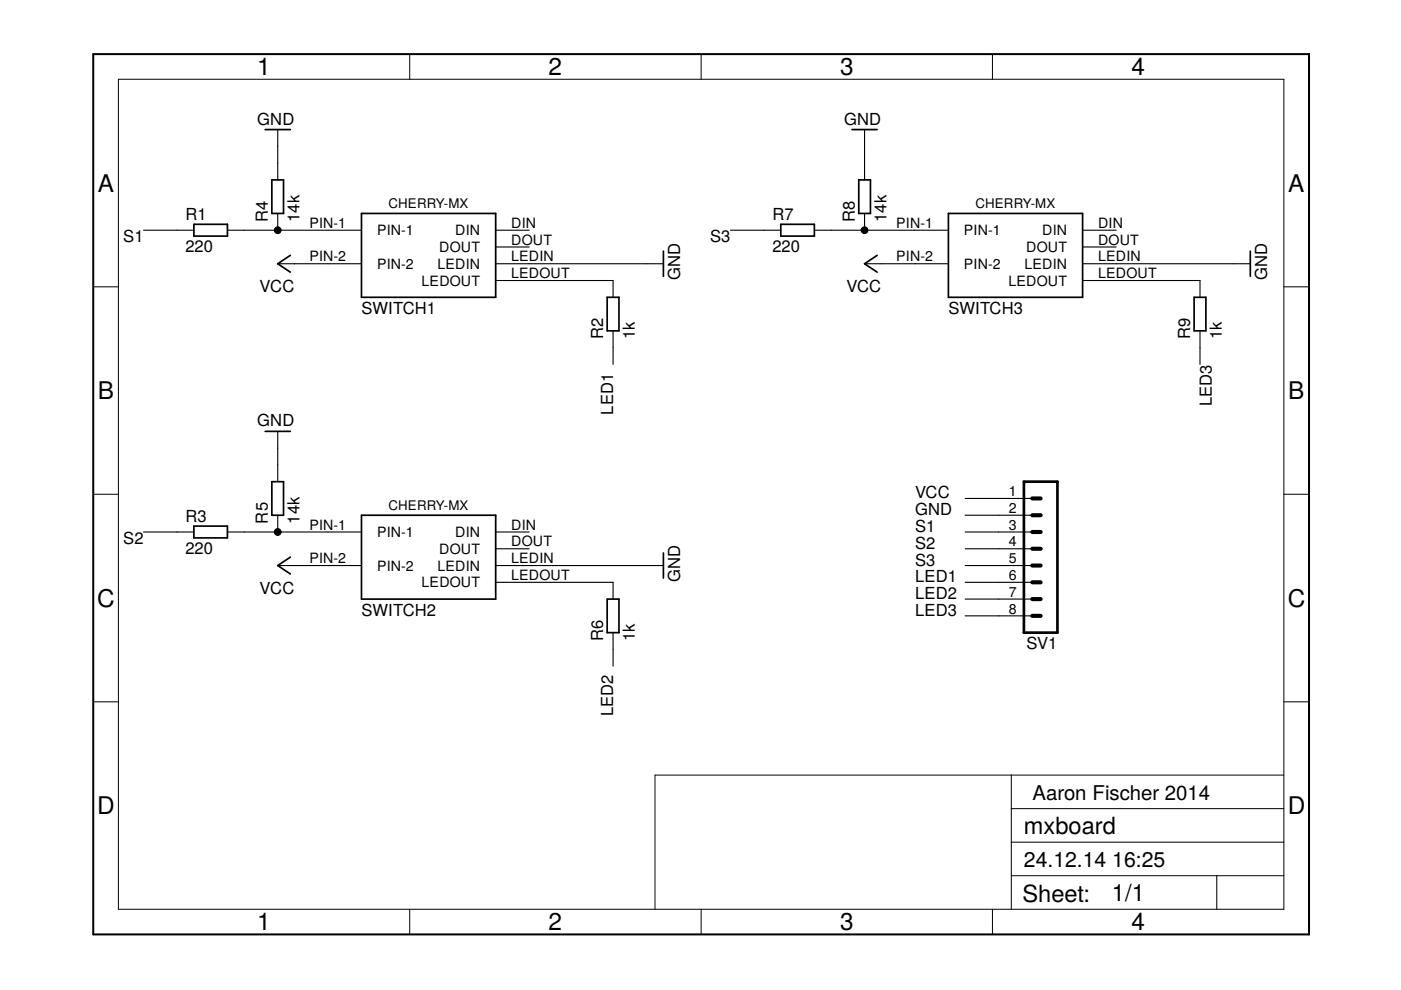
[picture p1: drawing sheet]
<?xml version="1.0" encoding="utf-8"?>
<!DOCTYPE eagle SYSTEM "eagle.dtd">
<eagle version="7.1.0">
<drawing>
<settings>
<setting alwaysvectorfont="no"/>
<setting verticaltext="up"/>
</settings>
<grid distance="0.1" unitdist="inch" unit="inch" style="lines" multiple="1" display="no" altdistance="0.01" altunitdist="inch" altunit="inch"/>
<schematic xreflabel="%F%N/%S.%C%R" xrefpart="/%S.%C%R">
<libraries>
<library name="con-lstb">
<symbols>
<symbol name="MA08-1">
<wire x1="3.81" y1="-10.16" x2="-1.27" y2="-10.16" width="0.4064" layer="94"/>
<wire x1="1.27" y1="-2.54" x2="2.54" y2="-2.54" width="0.6096" layer="94"/>
<wire x1="1.27" y1="-5.08" x2="2.54" y2="-5.08" width="0.6096" layer="94"/>
<wire x1="1.27" y1="-7.62" x2="2.54" y2="-7.62" width="0.6096" layer="94"/>
<wire x1="1.27" y1="2.54" x2="2.54" y2="2.54" width="0.6096" layer="94"/>
<wire x1="1.27" y1="0" x2="2.54" y2="0" width="0.6096" layer="94"/>
<wire x1="1.27" y1="10.16" x2="2.54" y2="10.16" width="0.6096" layer="94"/>
<wire x1="1.27" y1="7.62" x2="2.54" y2="7.62" width="0.6096" layer="94"/>
<wire x1="1.27" y1="5.08" x2="2.54" y2="5.08" width="0.6096" layer="94"/>
<wire x1="-1.27" y1="12.7" x2="-1.27" y2="-10.16" width="0.4064" layer="94"/>
<wire x1="3.81" y1="-10.16" x2="3.81" y2="12.7" width="0.4064" layer="94"/>
<wire x1="-1.27" y1="12.7" x2="3.81" y2="12.7" width="0.4064" layer="94"/>
<text x="-1.27" y="-12.7" size="1.778" layer="96">&gt;VALUE</text>
<text x="-1.27" y="13.462" size="1.778" layer="95">&gt;NAME</text>
<pin name="1" x="7.62" y="-7.62" visible="pad" length="middle" direction="pas" swaplevel="1" rot="R180"/>
<pin name="2" x="7.62" y="-5.08" visible="pad" length="middle" direction="pas" swaplevel="1" rot="R180"/>
<pin name="3" x="7.62" y="-2.54" visible="pad" length="middle" direction="pas" swaplevel="1" rot="R180"/>
<pin name="4" x="7.62" y="0" visible="pad" length="middle" direction="pas" swaplevel="1" rot="R180"/>
<pin name="5" x="7.62" y="2.54" visible="pad" length="middle" direction="pas" swaplevel="1" rot="R180"/>
<pin name="6" x="7.62" y="5.08" visible="pad" length="middle" direction="pas" swaplevel="1" rot="R180"/>
<pin name="7" x="7.62" y="7.62" visible="pad" length="middle" direction="pas" swaplevel="1" rot="R180"/>
<pin name="8" x="7.62" y="10.16" visible="pad" length="middle" direction="pas" swaplevel="1" rot="R180"/>
</symbol>
</symbols>
<devicesets>
<deviceset name="MA08-1" prefix="SV" uservalue="yes">
<gates>
<gate name="1" symbol="MA08-1" x="0" y="0"/>
</gates>
<devices>
<device name="" package="MA08-1">
<connects>
<connect gate="1" pin="1" pad="1"/>
<connect gate="1" pin="2" pad="2"/>
<connect gate="1" pin="3" pad="3"/>
<connect gate="1" pin="4" pad="4"/>
<connect gate="1" pin="5" pad="5"/>
<connect gate="1" pin="6" pad="6"/>
<connect gate="1" pin="7" pad="7"/>
<connect gate="1" pin="8" pad="8"/>
</connects>
<technologies>
<technology name="">
<attribute name="MF" value="" constant="no"/>
<attribute name="MPN" value="" constant="no"/>
<attribute name="OC_FARNELL" value="unknown" constant="no"/>
<attribute name="OC_NEWARK" value="unknown" constant="no"/>
</technology>
</technologies>
</device>
</devices>
</deviceset>
</devicesets>
</library>
<library name="resistor">
<symbols>
<symbol name="R-EU">
<wire x1="-2.54" y1="-0.889" x2="2.54" y2="-0.889" width="0.254" layer="94"/>
<wire x1="2.54" y1="0.889" x2="-2.54" y2="0.889" width="0.254" layer="94"/>
<wire x1="2.54" y1="-0.889" x2="2.54" y2="0.889" width="0.254" layer="94"/>
<wire x1="-2.54" y1="-0.889" x2="-2.54" y2="0.889" width="0.254" layer="94"/>
<text x="-3.81" y="1.4986" size="1.778" layer="95">&gt;NAME</text>
<text x="-3.81" y="-3.302" size="1.778" layer="96">&gt;VALUE</text>
<pin name="2" x="5.08" y="0" visible="off" length="short" direction="pas" swaplevel="1" rot="R180"/>
<pin name="1" x="-5.08" y="0" visible="off" length="short" direction="pas" swaplevel="1"/>
<text x="-5.08" y="0" size="0.4064" layer="99" align="center">SpiceOrder 1</text>
<text x="5.08" y="0" size="0.4064" layer="99" align="center">SpiceOrder 2</text>
</symbol>
</symbols>
<devicesets>
<deviceset name="R-EU_" prefix="R" uservalue="yes">
<gates>
<gate name="G$1" symbol="R-EU" x="0" y="0"/>
</gates>
<devices>
<device name="R0402" package="R0402">
<connects>
<connect gate="G$1" pin="1" pad="1"/>
<connect gate="G$1" pin="2" pad="2"/>
</connects>
<technologies>
<technology name="">
<attribute name="SPICEPREFIX" value="R" constant="no"/>
</technology>
</technologies>
</device>
<device name="R0603" package="R0603">
<connects>
<connect gate="G$1" pin="1" pad="1"/>
<connect gate="G$1" pin="2" pad="2"/>
</connects>
<technologies>
<technology name="">
<attribute name="SPICEPREFIX" value="R" constant="no"/>
</technology>
</technologies>
</device>
<device name="R0805" package="R0805">
<connects>
<connect gate="G$1" pin="1" pad="1"/>
<connect gate="G$1" pin="2" pad="2"/>
</connects>
<technologies>
<technology name="">
<attribute name="SPICEPREFIX" value="R" constant="no"/>
</technology>
</technologies>
</device>
<device name="R0805W" package="R0805W">
<connects>
<connect gate="G$1" pin="1" pad="1"/>
<connect gate="G$1" pin="2" pad="2"/>
</connects>
<technologies>
<technology name="">
<attribute name="SPICEPREFIX" value="R" constant="no"/>
</technology>
</technologies>
</device>
<device name="R1005" package="R1005">
<connects>
<connect gate="G$1" pin="1" pad="1"/>
<connect gate="G$1" pin="2" pad="2"/>
</connects>
<technologies>
<technology name="">
<attribute name="SPICEPREFIX" value="R" constant="no"/>
</technology>
</technologies>
</device>
<device name="R1206" package="R1206">
<connects>
<connect gate="G$1" pin="1" pad="1"/>
<connect gate="G$1" pin="2" pad="2"/>
</connects>
<technologies>
<technology name="">
<attribute name="SPICEPREFIX" value="R" constant="no"/>
</technology>
</technologies>
</device>
<device name="R1206W" package="R1206W">
<connects>
<connect gate="G$1" pin="1" pad="1"/>
<connect gate="G$1" pin="2" pad="2"/>
</connects>
<technologies>
<technology name="">
<attribute name="SPICEPREFIX" value="R" constant="no"/>
</technology>
</technologies>
</device>
<device name="R1210" package="R1210">
<connects>
<connect gate="G$1" pin="1" pad="1"/>
<connect gate="G$1" pin="2" pad="2"/>
</connects>
<technologies>
<technology name="">
<attribute name="SPICEPREFIX" value="R" constant="no"/>
</technology>
</technologies>
</device>
<device name="R1210W" package="R1210W">
<connects>
<connect gate="G$1" pin="1" pad="1"/>
<connect gate="G$1" pin="2" pad="2"/>
</connects>
<technologies>
<technology name="">
<attribute name="SPICEPREFIX" value="R" constant="no"/>
</technology>
</technologies>
</device>
<device name="R2010" package="R2010">
<connects>
<connect gate="G$1" pin="1" pad="1"/>
<connect gate="G$1" pin="2" pad="2"/>
</connects>
<technologies>
<technology name="">
<attribute name="SPICEPREFIX" value="R" constant="no"/>
</technology>
</technologies>
</device>
<device name="R2010W" package="R2010W">
<connects>
<connect gate="G$1" pin="1" pad="1"/>
<connect gate="G$1" pin="2" pad="2"/>
</connects>
<technologies>
<technology name="">
<attribute name="SPICEPREFIX" value="R" constant="no"/>
</technology>
</technologies>
</device>
<device name="R2012" package="R2012">
<connects>
<connect gate="G$1" pin="1" pad="1"/>
<connect gate="G$1" pin="2" pad="2"/>
</connects>
<technologies>
<technology name="">
<attribute name="SPICEPREFIX" value="R" constant="no"/>
</technology>
</technologies>
</device>
<device name="R2012W" package="R2012W">
<connects>
<connect gate="G$1" pin="1" pad="1"/>
<connect gate="G$1" pin="2" pad="2"/>
</connects>
<technologies>
<technology name="">
<attribute name="SPICEPREFIX" value="R" constant="no"/>
</technology>
</technologies>
</device>
<device name="R2512" package="R2512">
<connects>
<connect gate="G$1" pin="1" pad="1"/>
<connect gate="G$1" pin="2" pad="2"/>
</connects>
<technologies>
<technology name="">
<attribute name="SPICEPREFIX" value="R" constant="no"/>
</technology>
</technologies>
</device>
<device name="R2512W" package="R2512W">
<connects>
<connect gate="G$1" pin="1" pad="1"/>
<connect gate="G$1" pin="2" pad="2"/>
</connects>
<technologies>
<technology name="">
<attribute name="SPICEPREFIX" value="R" constant="no"/>
</technology>
</technologies>
</device>
<device name="R3216" package="R3216">
<connects>
<connect gate="G$1" pin="1" pad="1"/>
<connect gate="G$1" pin="2" pad="2"/>
</connects>
<technologies>
<technology name="">
<attribute name="SPICEPREFIX" value="R" constant="no"/>
</technology>
</technologies>
</device>
<device name="R3216W" package="R3216W">
<connects>
<connect gate="G$1" pin="1" pad="1"/>
<connect gate="G$1" pin="2" pad="2"/>
</connects>
<technologies>
<technology name="">
<attribute name="SPICEPREFIX" value="R" constant="no"/>
</technology>
</technologies>
</device>
<device name="R3225" package="R3225">
<connects>
<connect gate="G$1" pin="1" pad="1"/>
<connect gate="G$1" pin="2" pad="2"/>
</connects>
<technologies>
<technology name="">
<attribute name="SPICEPREFIX" value="R" constant="no"/>
</technology>
</technologies>
</device>
<device name="R3225W" package="R3225W">
<connects>
<connect gate="G$1" pin="1" pad="1"/>
<connect gate="G$1" pin="2" pad="2"/>
</connects>
<technologies>
<technology name="">
<attribute name="SPICEPREFIX" value="R" constant="no"/>
</technology>
</technologies>
</device>
<device name="R5025" package="R5025">
<connects>
<connect gate="G$1" pin="1" pad="1"/>
<connect gate="G$1" pin="2" pad="2"/>
</connects>
<technologies>
<technology name="">
<attribute name="SPICEPREFIX" value="R" constant="no"/>
</technology>
</technologies>
</device>
<device name="R5025W" package="R5025W">
<connects>
<connect gate="G$1" pin="1" pad="1"/>
<connect gate="G$1" pin="2" pad="2"/>
</connects>
<technologies>
<technology name="">
<attribute name="SPICEPREFIX" value="R" constant="no"/>
</technology>
</technologies>
</device>
<device name="R6332" package="R6332">
<connects>
<connect gate="G$1" pin="1" pad="1"/>
<connect gate="G$1" pin="2" pad="2"/>
</connects>
<technologies>
<technology name="">
<attribute name="SPICEPREFIX" value="R" constant="no"/>
</technology>
</technologies>
</device>
<device name="R6332W" package="R6332W">
<connects>
<connect gate="G$1" pin="1" pad="1"/>
<connect gate="G$1" pin="2" pad="2"/>
</connects>
<technologies>
<technology name="">
<attribute name="SPICEPREFIX" value="R" constant="no"/>
</technology>
</technologies>
</device>
<device name="M0805" package="M0805">
<connects>
<connect gate="G$1" pin="1" pad="1"/>
<connect gate="G$1" pin="2" pad="2"/>
</connects>
<technologies>
<technology name="">
<attribute name="SPICEPREFIX" value="R" constant="no"/>
</technology>
</technologies>
</device>
<device name="M1206" package="M1206">
<connects>
<connect gate="G$1" pin="1" pad="1"/>
<connect gate="G$1" pin="2" pad="2"/>
</connects>
<technologies>
<technology name="">
<attribute name="SPICEPREFIX" value="R" constant="no"/>
</technology>
</technologies>
</device>
<device name="M1406" package="M1406">
<connects>
<connect gate="G$1" pin="1" pad="1"/>
<connect gate="G$1" pin="2" pad="2"/>
</connects>
<technologies>
<technology name="">
<attribute name="SPICEPREFIX" value="R" constant="no"/>
</technology>
</technologies>
</device>
<device name="M2012" package="M2012">
<connects>
<connect gate="G$1" pin="1" pad="1"/>
<connect gate="G$1" pin="2" pad="2"/>
</connects>
<technologies>
<technology name="">
<attribute name="SPICEPREFIX" value="R" constant="no"/>
</technology>
</technologies>
</device>
<device name="M2309" package="M2309">
<connects>
<connect gate="G$1" pin="1" pad="1"/>
<connect gate="G$1" pin="2" pad="2"/>
</connects>
<technologies>
<technology name="">
<attribute name="SPICEPREFIX" value="R" constant="no"/>
</technology>
</technologies>
</device>
<device name="M3216" package="M3216">
<connects>
<connect gate="G$1" pin="1" pad="1"/>
<connect gate="G$1" pin="2" pad="2"/>
</connects>
<technologies>
<technology name="">
<attribute name="SPICEPREFIX" value="R" constant="no"/>
</technology>
</technologies>
</device>
<device name="M3516" package="M3516">
<connects>
<connect gate="G$1" pin="1" pad="1"/>
<connect gate="G$1" pin="2" pad="2"/>
</connects>
<technologies>
<technology name="">
<attribute name="SPICEPREFIX" value="R" constant="no"/>
</technology>
</technologies>
</device>
<device name="M5923" package="M5923">
<connects>
<connect gate="G$1" pin="1" pad="1"/>
<connect gate="G$1" pin="2" pad="2"/>
</connects>
<technologies>
<technology name="">
<attribute name="SPICEPREFIX" value="R" constant="no"/>
</technology>
</technologies>
</device>
<device name="0204_5" package="0204/5">
<connects>
<connect gate="G$1" pin="1" pad="1"/>
<connect gate="G$1" pin="2" pad="2"/>
</connects>
<technologies>
<technology name="">
<attribute name="SPICEPREFIX" value="R" constant="no"/>
</technology>
</technologies>
</device>
<device name="0204_7" package="0204/7">
<connects>
<connect gate="G$1" pin="1" pad="1"/>
<connect gate="G$1" pin="2" pad="2"/>
</connects>
<technologies>
<technology name="">
<attribute name="SPICEPREFIX" value="R" constant="no"/>
</technology>
</technologies>
</device>
<device name="0204_2V" package="0204V">
<connects>
<connect gate="G$1" pin="1" pad="1"/>
<connect gate="G$1" pin="2" pad="2"/>
</connects>
<technologies>
<technology name="">
<attribute name="SPICEPREFIX" value="R" constant="no"/>
</technology>
</technologies>
</device>
<device name="0207_10" package="0207/10">
<connects>
<connect gate="G$1" pin="1" pad="1"/>
<connect gate="G$1" pin="2" pad="2"/>
</connects>
<technologies>
<technology name="">
<attribute name="SPICEPREFIX" value="R" constant="no"/>
</technology>
</technologies>
</device>
<device name="0207_12" package="0207/12">
<connects>
<connect gate="G$1" pin="1" pad="1"/>
<connect gate="G$1" pin="2" pad="2"/>
</connects>
<technologies>
<technology name="">
<attribute name="SPICEPREFIX" value="R" constant="no"/>
</technology>
</technologies>
</device>
<device name="0207_15" package="0207/15">
<connects>
<connect gate="G$1" pin="1" pad="1"/>
<connect gate="G$1" pin="2" pad="2"/>
</connects>
<technologies>
<technology name="">
<attribute name="SPICEPREFIX" value="R" constant="no"/>
</technology>
</technologies>
</device>
<device name="0207_2V" package="0207/2V">
<connects>
<connect gate="G$1" pin="1" pad="1"/>
<connect gate="G$1" pin="2" pad="2"/>
</connects>
<technologies>
<technology name="">
<attribute name="SPICEPREFIX" value="R" constant="no"/>
</technology>
</technologies>
</device>
<device name="0207_5V" package="0207/5V">
<connects>
<connect gate="G$1" pin="1" pad="1"/>
<connect gate="G$1" pin="2" pad="2"/>
</connects>
<technologies>
<technology name="">
<attribute name="SPICEPREFIX" value="R" constant="no"/>
</technology>
</technologies>
</device>
<device name="0207_7" package="0207/7">
<connects>
<connect gate="G$1" pin="1" pad="1"/>
<connect gate="G$1" pin="2" pad="2"/>
</connects>
<technologies>
<technology name="">
<attribute name="SPICEPREFIX" value="R" constant="no"/>
</technology>
</technologies>
</device>
<device name="0309_10" package="0309/10">
<connects>
<connect gate="G$1" pin="1" pad="1"/>
<connect gate="G$1" pin="2" pad="2"/>
</connects>
<technologies>
<technology name="">
<attribute name="SPICEPREFIX" value="R" constant="no"/>
</technology>
</technologies>
</device>
<device name="0309_12" package="0309/12">
<connects>
<connect gate="G$1" pin="1" pad="1"/>
<connect gate="G$1" pin="2" pad="2"/>
</connects>
<technologies>
<technology name="">
<attribute name="SPICEPREFIX" value="R" constant="no"/>
</technology>
</technologies>
</device>
<device name="0309_V" package="0309V">
<connects>
<connect gate="G$1" pin="1" pad="1"/>
<connect gate="G$1" pin="2" pad="2"/>
</connects>
<technologies>
<technology name="">
<attribute name="SPICEPREFIX" value="R" constant="no"/>
</technology>
</technologies>
</device>
<device name="0411_12" package="0411/12">
<connects>
<connect gate="G$1" pin="1" pad="1"/>
<connect gate="G$1" pin="2" pad="2"/>
</connects>
<technologies>
<technology name="">
<attribute name="SPICEPREFIX" value="R" constant="no"/>
</technology>
</technologies>
</device>
<device name="0411_15" package="0411/15">
<connects>
<connect gate="G$1" pin="1" pad="1"/>
<connect gate="G$1" pin="2" pad="2"/>
</connects>
<technologies>
<technology name="">
<attribute name="SPICEPREFIX" value="R" constant="no"/>
</technology>
</technologies>
</device>
<device name="0411_3V" package="0411V">
<connects>
<connect gate="G$1" pin="1" pad="1"/>
<connect gate="G$1" pin="2" pad="2"/>
</connects>
<technologies>
<technology name="">
<attribute name="SPICEPREFIX" value="R" constant="no"/>
</technology>
</technologies>
</device>
<device name="0414_15" package="0414/15">
<connects>
<connect gate="G$1" pin="1" pad="1"/>
<connect gate="G$1" pin="2" pad="2"/>
</connects>
<technologies>
<technology name="">
<attribute name="SPICEPREFIX" value="R" constant="no"/>
</technology>
</technologies>
</device>
<device name="0414_5V" package="0414V">
<connects>
<connect gate="G$1" pin="1" pad="1"/>
<connect gate="G$1" pin="2" pad="2"/>
</connects>
<technologies>
<technology name="">
<attribute name="SPICEPREFIX" value="R" constant="no"/>
</technology>
</technologies>
</device>
<device name="0617_17" package="0617/17">
<connects>
<connect gate="G$1" pin="1" pad="1"/>
<connect gate="G$1" pin="2" pad="2"/>
</connects>
<technologies>
<technology name="">
<attribute name="SPICEPREFIX" value="R" constant="no"/>
</technology>
</technologies>
</device>
<device name="0617_22" package="0617/22">
<connects>
<connect gate="G$1" pin="1" pad="1"/>
<connect gate="G$1" pin="2" pad="2"/>
</connects>
<technologies>
<technology name="">
<attribute name="SPICEPREFIX" value="R" constant="no"/>
</technology>
</technologies>
</device>
<device name="0617_5V" package="0617V">
<connects>
<connect gate="G$1" pin="1" pad="1"/>
<connect gate="G$1" pin="2" pad="2"/>
</connects>
<technologies>
<technology name="">
<attribute name="SPICEPREFIX" value="R" constant="no"/>
</technology>
</technologies>
</device>
<device name="0922_22" package="0922/22">
<connects>
<connect gate="G$1" pin="1" pad="1"/>
<connect gate="G$1" pin="2" pad="2"/>
</connects>
<technologies>
<technology name="">
<attribute name="SPICEPREFIX" value="R" constant="no"/>
</technology>
</technologies>
</device>
<device name="0613_5V" package="P0613V">
<connects>
<connect gate="G$1" pin="1" pad="1"/>
<connect gate="G$1" pin="2" pad="2"/>
</connects>
<technologies>
<technology name="">
<attribute name="SPICEPREFIX" value="R" constant="no"/>
</technology>
</technologies>
</device>
<device name="0613_15" package="P0613/15">
<connects>
<connect gate="G$1" pin="1" pad="1"/>
<connect gate="G$1" pin="2" pad="2"/>
</connects>
<technologies>
<technology name="">
<attribute name="SPICEPREFIX" value="R" constant="no"/>
</technology>
</technologies>
</device>
<device name="0817_22" package="P0817/22">
<connects>
<connect gate="G$1" pin="1" pad="1"/>
<connect gate="G$1" pin="2" pad="2"/>
</connects>
<technologies>
<technology name="">
<attribute name="SPICEPREFIX" value="R" constant="no"/>
</technology>
</technologies>
</device>
<device name="0817_7V" package="P0817V">
<connects>
<connect gate="G$1" pin="1" pad="1"/>
<connect gate="G$1" pin="2" pad="2"/>
</connects>
<technologies>
<technology name="">
<attribute name="SPICEPREFIX" value="R" constant="no"/>
</technology>
</technologies>
</device>
<device name="V234_12" package="V234/12">
<connects>
<connect gate="G$1" pin="1" pad="1"/>
<connect gate="G$1" pin="2" pad="2"/>
</connects>
<technologies>
<technology name="">
<attribute name="SPICEPREFIX" value="R" constant="no"/>
</technology>
</technologies>
</device>
<device name="V235_17" package="V235/17">
<connects>
<connect gate="G$1" pin="1" pad="1"/>
<connect gate="G$1" pin="2" pad="2"/>
</connects>
<technologies>
<technology name="">
<attribute name="SPICEPREFIX" value="R" constant="no"/>
</technology>
</technologies>
</device>
<device name="V526-0" package="V526-0">
<connects>
<connect gate="G$1" pin="1" pad="1"/>
<connect gate="G$1" pin="2" pad="2"/>
</connects>
<technologies>
<technology name="">
<attribute name="SPICEPREFIX" value="R" constant="no"/>
</technology>
</technologies>
</device>
<device name="MELF0102R" package="MINI_MELF-0102R">
<connects>
<connect gate="G$1" pin="1" pad="1"/>
<connect gate="G$1" pin="2" pad="2"/>
</connects>
<technologies>
<technology name="">
<attribute name="SPICEPREFIX" value="R" constant="no"/>
</technology>
</technologies>
</device>
<device name="MELF0102W" package="MINI_MELF-0102W">
<connects>
<connect gate="G$1" pin="1" pad="1"/>
<connect gate="G$1" pin="2" pad="2"/>
</connects>
<technologies>
<technology name="">
<attribute name="SPICEPREFIX" value="R" constant="no"/>
</technology>
</technologies>
</device>
<device name="MELF0204R" package="MINI_MELF-0204R">
<connects>
<connect gate="G$1" pin="1" pad="1"/>
<connect gate="G$1" pin="2" pad="2"/>
</connects>
<technologies>
<technology name="">
<attribute name="SPICEPREFIX" value="R" constant="no"/>
</technology>
</technologies>
</device>
<device name="MELF0204W" package="MINI_MELF-0204W">
<connects>
<connect gate="G$1" pin="1" pad="1"/>
<connect gate="G$1" pin="2" pad="2"/>
</connects>
<technologies>
<technology name="">
<attribute name="SPICEPREFIX" value="R" constant="no"/>
</technology>
</technologies>
</device>
<device name="MELF0207R" package="MINI_MELF-0207R">
<connects>
<connect gate="G$1" pin="1" pad="1"/>
<connect gate="G$1" pin="2" pad="2"/>
</connects>
<technologies>
<technology name="">
<attribute name="SPICEPREFIX" value="R" constant="no"/>
</technology>
</technologies>
</device>
<device name="MELF0207W" package="MINI_MELF-0207W">
<connects>
<connect gate="G$1" pin="1" pad="1"/>
<connect gate="G$1" pin="2" pad="2"/>
</connects>
<technologies>
<technology name="">
<attribute name="SPICEPREFIX" value="R" constant="no"/>
</technology>
</technologies>
</device>
<device name="0922V" package="0922V">
<connects>
<connect gate="G$1" pin="1" pad="1"/>
<connect gate="G$1" pin="2" pad="2"/>
</connects>
<technologies>
<technology name="">
<attribute name="SPICEPREFIX" value="R" constant="no"/>
</technology>
</technologies>
</device>
<device name="RDH_15" package="RDH/15">
<connects>
<connect gate="G$1" pin="1" pad="1"/>
<connect gate="G$1" pin="2" pad="2"/>
</connects>
<technologies>
<technology name="">
<attribute name="SPICEPREFIX" value="R" constant="no"/>
</technology>
</technologies>
</device>
<device name="MELF0102AX" package="MINI_MELF-0102AX">
<connects>
<connect gate="G$1" pin="1" pad="1"/>
<connect gate="G$1" pin="2" pad="2"/>
</connects>
<technologies>
<technology name="">
<attribute name="SPICEPREFIX" value="R" constant="no"/>
</technology>
</technologies>
</device>
</devices>
</deviceset>
</devicesets>
</library>
<library name="cherrymx">
<symbols>
<symbol name="CHERRY-MX-I">
<text x="-6.096" y="5.842" size="1.4224" layer="95">CHERRY-MX</text>
<pin name="PIN-1" x="-15.24" y="2.54" length="middle"/>
<pin name="PIN-2" x="-15.24" y="-2.54" length="middle"/>
<text x="-10.16" y="-10.16" size="1.778" layer="95">&gt;NAME</text>
<wire x1="-10.16" y1="5.08" x2="-10.16" y2="-7.62" width="0.254" layer="94"/>
<wire x1="-10.16" y1="-7.62" x2="10.16" y2="-7.62" width="0.254" layer="94"/>
<wire x1="10.16" y1="-7.62" x2="10.16" y2="5.08" width="0.254" layer="94"/>
<wire x1="10.16" y1="5.08" x2="-10.16" y2="5.08" width="0.254" layer="94"/>
<pin name="DIN" x="15.24" y="2.54" length="middle" rot="R180"/>
<pin name="DOUT" x="15.24" y="0" length="middle" rot="R180"/>
<pin name="LEDIN" x="15.24" y="-2.54" length="middle" rot="R180"/>
<pin name="LEDOUT" x="15.24" y="-5.08" length="middle" rot="R180"/>
</symbol>
</symbols>
<devicesets>
<deviceset name="CHERRY-MX-I">
<gates>
<gate name="G$1" symbol="CHERRY-MX-I" x="-2.54" y="-25.4"/>
</gates>
<devices>
<device name="" package="CHERRY-MX-I">
<connects>
<connect gate="G$1" pin="DIN" pad="DIN"/>
<connect gate="G$1" pin="DOUT" pad="DOUT"/>
<connect gate="G$1" pin="LEDIN" pad="LEDIN"/>
<connect gate="G$1" pin="LEDOUT" pad="LEDOUT"/>
<connect gate="G$1" pin="PIN-1" pad="PIN-1"/>
<connect gate="G$1" pin="PIN-2" pad="PIN-2"/>
</connects>
<technologies>
<technology name=""/>
</technologies>
</device>
</devices>
</deviceset>
</devicesets>
</library>
<library name="supply1">
<symbols>
<symbol name="GND">
<wire x1="-1.905" y1="0" x2="1.905" y2="0" width="0.254" layer="94"/>
<text x="-2.54" y="-2.54" size="1.778" layer="96">&gt;VALUE</text>
<pin name="GND" x="0" y="2.54" visible="off" length="short" direction="sup" rot="R270"/>
</symbol>
<symbol name="VCC">
<wire x1="1.27" y1="-1.905" x2="0" y2="0" width="0.254" layer="94"/>
<wire x1="0" y1="0" x2="-1.27" y2="-1.905" width="0.254" layer="94"/>
<text x="-2.54" y="-2.54" size="1.778" layer="96" rot="R90">&gt;VALUE</text>
<pin name="VCC" x="0" y="-2.54" visible="off" length="short" direction="sup" rot="R90"/>
</symbol>
</symbols>
<devicesets>
<deviceset name="GND" prefix="GND">
<gates>
<gate name="1" symbol="GND" x="0" y="0"/>
</gates>
<devices>
<device name="">
<technologies>
<technology name=""/>
</technologies>
</device>
</devices>
</deviceset>
<deviceset name="VCC" prefix="P+">
<gates>
<gate name="VCC" symbol="VCC" x="0" y="0"/>
</gates>
<devices>
<device name="">
<technologies>
<technology name=""/>
</technologies>
</device>
</devices>
</deviceset>
</devicesets>
</library>
<library name="frames">
<symbols>
<symbol name="A5L-LOC">
<wire x1="85.09" y1="3.81" x2="85.09" y2="24.13" width="0.1016" layer="94"/>
<wire x1="85.09" y1="24.13" x2="139.065" y2="24.13" width="0.1016" layer="94"/>
<wire x1="139.065" y1="24.13" x2="180.34" y2="24.13" width="0.1016" layer="94"/>
<wire x1="170.18" y1="3.81" x2="170.18" y2="8.89" width="0.1016" layer="94"/>
<wire x1="170.18" y1="8.89" x2="180.34" y2="8.89" width="0.1016" layer="94"/>
<wire x1="170.18" y1="8.89" x2="139.065" y2="8.89" width="0.1016" layer="94"/>
<wire x1="139.065" y1="8.89" x2="139.065" y2="3.81" width="0.1016" layer="94"/>
<wire x1="139.065" y1="8.89" x2="139.065" y2="13.97" width="0.1016" layer="94"/>
<wire x1="139.065" y1="13.97" x2="180.34" y2="13.97" width="0.1016" layer="94"/>
<wire x1="139.065" y1="13.97" x2="139.065" y2="19.05" width="0.1016" layer="94"/>
<wire x1="139.065" y1="19.05" x2="180.34" y2="19.05" width="0.1016" layer="94"/>
<wire x1="139.065" y1="19.05" x2="139.065" y2="24.13" width="0.1016" layer="94"/>
<text x="140.97" y="15.24" size="2.54" layer="94">&gt;DRAWING_NAME</text>
<text x="140.97" y="10.16" size="2.286" layer="94">&gt;LAST_DATE_TIME</text>
<text x="154.305" y="5.08" size="2.54" layer="94">&gt;SHEET</text>
<text x="140.716" y="4.953" size="2.54" layer="94">Sheet:</text>
<frame x1="0" y1="0" x2="184.15" y2="133.35" columns="4" rows="4" layer="94"/>
</symbol>
</symbols>
<devicesets>
<deviceset name="DINA5_L" prefix="FRAME" uservalue="yes">
<gates>
<gate name="G$1" symbol="A5L-LOC" x="0" y="0"/>
</gates>
<devices>
<device name="">
<technologies>
<technology name=""/>
</technologies>
</device>
</devices>
</deviceset>
</devicesets>
</library>
</libraries>
<attributes>
</attributes>
<variantdefs>
</variantdefs>
<classes>
<class number="0" name="default" width="0" drill="0">
</class>
</classes>
<parts>
<part name="SV1" library="con-lstb" deviceset="MA08-1" device=""/>
<part name="R1" library="resistor" deviceset="R-EU_" device="R0805" value="220"/>
<part name="SWITCH1" library="cherrymx" deviceset="CHERRY-MX-I" device=""/>
<part name="R4" library="resistor" deviceset="R-EU_" device="R0805" value="14k"/>
<part name="GND1" library="supply1" deviceset="GND" device=""/>
<part name="P+1" library="supply1" deviceset="VCC" device=""/>
<part name="GND2" library="supply1" deviceset="GND" device=""/>
<part name="R2" library="resistor" deviceset="R-EU_" device="R0805" value="1k"/>
<part name="R3" library="resistor" deviceset="R-EU_" device="R0805" value="220"/>
<part name="SWITCH2" library="cherrymx" deviceset="CHERRY-MX-I" device=""/>
<part name="R5" library="resistor" deviceset="R-EU_" device="R0805" value="14k"/>
<part name="GND3" library="supply1" deviceset="GND" device=""/>
<part name="P+2" library="supply1" deviceset="VCC" device=""/>
<part name="GND4" library="supply1" deviceset="GND" device=""/>
<part name="R6" library="resistor" deviceset="R-EU_" device="R0805" value="1k"/>
<part name="R7" library="resistor" deviceset="R-EU_" device="R0805" value="220"/>
<part name="SWITCH3" library="cherrymx" deviceset="CHERRY-MX-I" device=""/>
<part name="R8" library="resistor" deviceset="R-EU_" device="R0805" value="14k"/>
<part name="GND5" library="supply1" deviceset="GND" device=""/>
<part name="P+3" library="supply1" deviceset="VCC" device=""/>
<part name="GND6" library="supply1" deviceset="GND" device=""/>
<part name="R9" library="resistor" deviceset="R-EU_" device="R0805" value="1k"/>
<part name="FRAME1" library="frames" deviceset="DINA5_L" device="" value="MX Board"/>
</parts>
<sheets>
<sheet>
<plain>
<text x="142.24" y="20.32" size="2.1844" layer="97">Aaron Fischer 2014</text>
</plain>
<instances>
<instance part="SV1" gate="1" x="144.78" y="58.42" rot="R180"/>
<instance part="R1" gate="G$1" x="17.78" y="106.68"/>
<instance part="SWITCH1" gate="G$1" x="50.8" y="104.14"/>
<instance part="R4" gate="G$1" x="27.94" y="111.76" rot="R90"/>
<instance part="GND1" gate="1" x="27.94" y="121.92" rot="R180"/>
<instance part="P+1" gate="VCC" x="27.94" y="101.6" rot="R90"/>
<instance part="GND2" gate="1" x="86.36" y="101.6" rot="R90"/>
<instance part="R2" gate="G$1" x="78.74" y="93.98" rot="R90"/>
<instance part="R3" gate="G$1" x="17.78" y="60.96"/>
<instance part="SWITCH2" gate="G$1" x="50.8" y="58.42"/>
<instance part="R5" gate="G$1" x="27.94" y="66.04" rot="R90"/>
<instance part="GND3" gate="1" x="27.94" y="76.2" rot="R180"/>
<instance part="P+2" gate="VCC" x="27.94" y="55.88" rot="R90"/>
<instance part="GND4" gate="1" x="86.36" y="55.88" rot="R90"/>
<instance part="R6" gate="G$1" x="78.74" y="48.26" rot="R90"/>
<instance part="R7" gate="G$1" x="106.68" y="106.68"/>
<instance part="SWITCH3" gate="G$1" x="139.7" y="104.14"/>
<instance part="R8" gate="G$1" x="116.84" y="111.76" rot="R90"/>
<instance part="GND5" gate="1" x="116.84" y="121.92" rot="R180"/>
<instance part="P+3" gate="VCC" x="116.84" y="101.6" rot="R90"/>
<instance part="GND6" gate="1" x="175.26" y="101.6" rot="R90"/>
<instance part="R9" gate="G$1" x="167.64" y="93.98" rot="R90"/>
<instance part="FRAME1" gate="G$1" x="0" y="0"/>
</instances>
<busses>
</busses>
<nets>
<net name="N$1" class="0">
<segment>
<pinref part="SWITCH1" gate="G$1" pin="PIN-1"/>
<pinref part="R1" gate="G$1" pin="2"/>
<wire x1="35.56" y1="106.68" x2="27.94" y2="106.68" width="0.1524" layer="91"/>
<pinref part="R4" gate="G$1" pin="1"/>
<wire x1="22.86" y1="106.68" x2="27.94" y2="106.68" width="0.1524" layer="91"/>
<junction x="27.94" y="106.68"/>
</segment>
</net>
<net name="GND" class="0">
<segment>
<pinref part="R4" gate="G$1" pin="2"/>
<pinref part="GND1" gate="1" pin="GND"/>
<wire x1="27.94" y1="116.84" x2="27.94" y2="119.38" width="0.1524" layer="91"/>
</segment>
<segment>
<pinref part="SWITCH1" gate="G$1" pin="LEDIN"/>
<pinref part="GND2" gate="1" pin="GND"/>
<wire x1="66.04" y1="101.6" x2="83.82" y2="101.6" width="0.1524" layer="91"/>
</segment>
<segment>
<pinref part="R5" gate="G$1" pin="2"/>
<pinref part="GND3" gate="1" pin="GND"/>
<wire x1="27.94" y1="71.12" x2="27.94" y2="73.66" width="0.1524" layer="91"/>
</segment>
<segment>
<pinref part="SWITCH2" gate="G$1" pin="LEDIN"/>
<pinref part="GND4" gate="1" pin="GND"/>
<wire x1="66.04" y1="55.88" x2="83.82" y2="55.88" width="0.1524" layer="91"/>
</segment>
<segment>
<pinref part="R8" gate="G$1" pin="2"/>
<pinref part="GND5" gate="1" pin="GND"/>
<wire x1="116.84" y1="116.84" x2="116.84" y2="119.38" width="0.1524" layer="91"/>
</segment>
<segment>
<pinref part="SWITCH3" gate="G$1" pin="LEDIN"/>
<pinref part="GND6" gate="1" pin="GND"/>
<wire x1="154.94" y1="101.6" x2="172.72" y2="101.6" width="0.1524" layer="91"/>
</segment>
<segment>
<pinref part="SV1" gate="1" pin="2"/>
<wire x1="137.16" y1="63.5" x2="132.08" y2="63.5" width="0.1524" layer="91"/>
<label x="124.46" y="63.5" size="1.778" layer="95"/>
</segment>
</net>
<net name="VCC" class="0">
<segment>
<pinref part="SWITCH1" gate="G$1" pin="PIN-2"/>
<pinref part="P+1" gate="VCC" pin="VCC"/>
<wire x1="35.56" y1="101.6" x2="30.48" y2="101.6" width="0.1524" layer="91"/>
</segment>
<segment>
<pinref part="SWITCH2" gate="G$1" pin="PIN-2"/>
<pinref part="P+2" gate="VCC" pin="VCC"/>
<wire x1="35.56" y1="55.88" x2="30.48" y2="55.88" width="0.1524" layer="91"/>
</segment>
<segment>
<pinref part="SWITCH3" gate="G$1" pin="PIN-2"/>
<pinref part="P+3" gate="VCC" pin="VCC"/>
<wire x1="124.46" y1="101.6" x2="119.38" y2="101.6" width="0.1524" layer="91"/>
</segment>
<segment>
<pinref part="SV1" gate="1" pin="1"/>
<wire x1="137.16" y1="66.04" x2="132.08" y2="66.04" width="0.1524" layer="91"/>
<label x="124.46" y="66.04" size="1.778" layer="95"/>
</segment>
</net>
<net name="S1" class="0">
<segment>
<pinref part="R1" gate="G$1" pin="1"/>
<wire x1="12.7" y1="106.68" x2="7.62" y2="106.68" width="0.1524" layer="91"/>
<label x="7.62" y="106.68" size="1.778" layer="95" rot="R180"/>
</segment>
<segment>
<pinref part="SV1" gate="1" pin="3"/>
<wire x1="137.16" y1="60.96" x2="132.08" y2="60.96" width="0.1524" layer="91"/>
<label x="124.46" y="60.96" size="1.778" layer="95"/>
</segment>
</net>
<net name="N$3" class="0">
<segment>
<pinref part="SWITCH1" gate="G$1" pin="LEDOUT"/>
<pinref part="R2" gate="G$1" pin="2"/>
<wire x1="66.04" y1="99.06" x2="78.74" y2="99.06" width="0.1524" layer="91"/>
</segment>
</net>
<net name="LED1" class="0">
<segment>
<pinref part="R2" gate="G$1" pin="1"/>
<wire x1="78.74" y1="88.9" x2="78.74" y2="86.36" width="0.1524" layer="91"/>
<label x="78.74" y="78.74" size="1.778" layer="95" rot="R90"/>
</segment>
<segment>
<pinref part="SV1" gate="1" pin="6"/>
<wire x1="137.16" y1="53.34" x2="132.08" y2="53.34" width="0.1524" layer="91"/>
<label x="124.46" y="53.34" size="1.778" layer="95"/>
</segment>
</net>
<net name="N$5" class="0">
<segment>
<pinref part="SWITCH2" gate="G$1" pin="PIN-1"/>
<pinref part="R3" gate="G$1" pin="2"/>
<wire x1="35.56" y1="60.96" x2="27.94" y2="60.96" width="0.1524" layer="91"/>
<pinref part="R5" gate="G$1" pin="1"/>
<wire x1="22.86" y1="60.96" x2="27.94" y2="60.96" width="0.1524" layer="91"/>
<junction x="27.94" y="60.96"/>
</segment>
</net>
<net name="S2" class="0">
<segment>
<pinref part="R3" gate="G$1" pin="1"/>
<wire x1="12.7" y1="60.96" x2="7.62" y2="60.96" width="0.1524" layer="91"/>
<label x="7.62" y="60.96" size="1.778" layer="95" rot="R180"/>
</segment>
<segment>
<pinref part="SV1" gate="1" pin="4"/>
<wire x1="137.16" y1="58.42" x2="132.08" y2="58.42" width="0.1524" layer="91"/>
<label x="124.46" y="58.42" size="1.778" layer="95"/>
</segment>
</net>
<net name="N$7" class="0">
<segment>
<pinref part="SWITCH2" gate="G$1" pin="LEDOUT"/>
<pinref part="R6" gate="G$1" pin="2"/>
<wire x1="66.04" y1="53.34" x2="78.74" y2="53.34" width="0.1524" layer="91"/>
</segment>
</net>
<net name="LED2" class="0">
<segment>
<pinref part="R6" gate="G$1" pin="1"/>
<wire x1="78.74" y1="43.18" x2="78.74" y2="40.64" width="0.1524" layer="91"/>
<label x="78.74" y="33.02" size="1.778" layer="95" rot="R90"/>
</segment>
<segment>
<pinref part="SV1" gate="1" pin="7"/>
<wire x1="137.16" y1="50.8" x2="132.08" y2="50.8" width="0.1524" layer="91"/>
<label x="124.46" y="50.8" size="1.778" layer="95"/>
</segment>
</net>
<net name="N$9" class="0">
<segment>
<pinref part="SWITCH3" gate="G$1" pin="PIN-1"/>
<pinref part="R7" gate="G$1" pin="2"/>
<wire x1="124.46" y1="106.68" x2="116.84" y2="106.68" width="0.1524" layer="91"/>
<pinref part="R8" gate="G$1" pin="1"/>
<wire x1="111.76" y1="106.68" x2="116.84" y2="106.68" width="0.1524" layer="91"/>
<junction x="116.84" y="106.68"/>
</segment>
</net>
<net name="S3" class="0">
<segment>
<pinref part="R7" gate="G$1" pin="1"/>
<wire x1="101.6" y1="106.68" x2="96.52" y2="106.68" width="0.1524" layer="91"/>
<label x="96.52" y="106.68" size="1.778" layer="95" rot="R180"/>
</segment>
<segment>
<pinref part="SV1" gate="1" pin="5"/>
<wire x1="137.16" y1="55.88" x2="132.08" y2="55.88" width="0.1524" layer="91"/>
<label x="124.46" y="55.88" size="1.778" layer="95"/>
</segment>
</net>
<net name="N$11" class="0">
<segment>
<pinref part="SWITCH3" gate="G$1" pin="LEDOUT"/>
<pinref part="R9" gate="G$1" pin="2"/>
<wire x1="154.94" y1="99.06" x2="167.64" y2="99.06" width="0.1524" layer="91"/>
</segment>
</net>
<net name="LED3" class="0">
<segment>
<pinref part="R9" gate="G$1" pin="1"/>
<wire x1="167.64" y1="88.9" x2="167.64" y2="86.36" width="0.1524" layer="91"/>
<label x="167.64" y="86.36" size="1.778" layer="95" rot="R270"/>
</segment>
<segment>
<pinref part="SV1" gate="1" pin="8"/>
<wire x1="137.16" y1="48.26" x2="132.08" y2="48.26" width="0.1524" layer="91"/>
<label x="124.46" y="48.26" size="1.778" layer="95"/>
</segment>
</net>
</nets>
</sheet>
</sheets>
</schematic>
</drawing>
</eagle>
